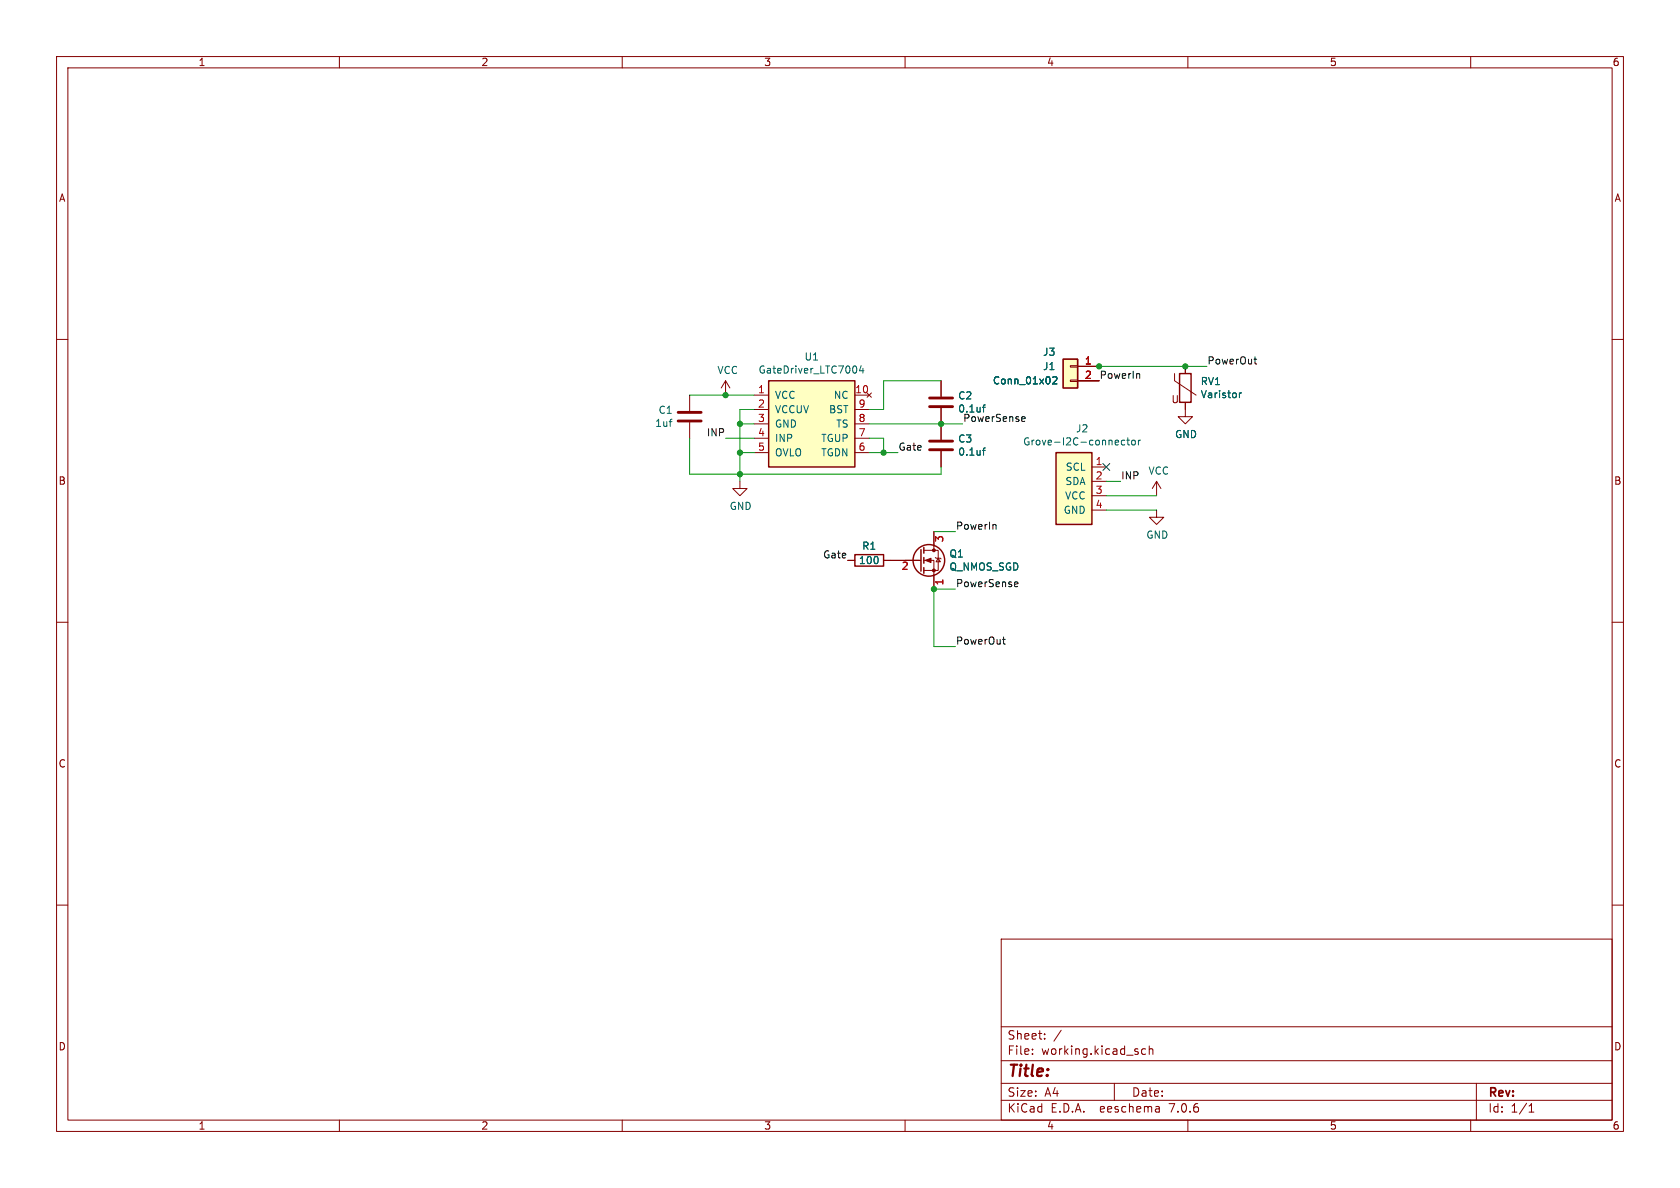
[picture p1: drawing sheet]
(kicad_sch (version 20230121) (generator eeschema)

 (paper "A4")

 (lib_symbols
  (symbol "Connector_Generic:Conn_01x02" (pin_names (offset 1.016) hide) (in_bom yes) (on_board yes)
   (property "Reference" "J" (at 0 2.54 0) (effects (font (size 1.27 1.27))))
   (property "Value" "Conn_01x02" (at 0 -5.08 0) (effects (font (size 1.27 1.27))))
   (property "Footprint" "" (at 0 0 0) (effects (font (size 1.27 1.27)) hide))
   (property "Datasheet" "~" (at 0 0 0) (effects (font (size 1.27 1.27)) hide))
   (symbol "Conn_01x02_1_1"
    (rectangle (start -1.27 -2.413) (end 0 -2.667) (stroke (width 0.1524) (type default)) (fill (type none)))
    (rectangle (start -1.27 0.127) (end 0 -0.127) (stroke (width 0.1524) (type default)) (fill (type none)))
    (rectangle (start -1.27 1.27) (end 1.27 -3.81) (stroke (width 0.254) (type default)) (fill (type background)))
    (pin passive line (at -5.08 0 0) (length 3.81) (name "Pin_1" (effects (font (size 1.27 1.27)))) (number "1" (effects (font (size 1.27 1.27)))))
    (pin passive line (at -5.08 -2.54 0) (length 3.81) (name "Pin_2" (effects (font (size 1.27 1.27)))) (number "2" (effects (font (size 1.27 1.27)))))))
  (symbol "Device:C" (pin_numbers hide) (pin_names (offset 0.254)) (in_bom yes) (on_board yes)
   (property "Reference" "C" (at 0.635 2.54 0) (effects (font (size 1.27 1.27)) (justify left)))
   (property "Value" "C" (at 0.635 -2.54 0) (effects (font (size 1.27 1.27)) (justify left)))
   (property "Footprint" "" (at 0.9652 -3.81 0) (effects (font (size 1.27 1.27)) hide))
   (property "Datasheet" "~" (at 0 0 0) (effects (font (size 1.27 1.27)) hide))
   (symbol "C_0_1"
    (polyline (pts (xy -2.032 -0.762) (xy 2.032 -0.762)) (stroke (width 0.508) (type default)) (fill (type none)))
    (polyline (pts (xy -2.032 0.762) (xy 2.032 0.762)) (stroke (width 0.508) (type default)) (fill (type none))))
   (symbol "C_1_1"
    (pin passive line (at 0 3.81 270) (length 2.794) (name "~" (effects (font (size 1.27 1.27)))) (number "1" (effects (font (size 1.27 1.27)))))
    (pin passive line (at 0 -3.81 90) (length 2.794) (name "~" (effects (font (size 1.27 1.27)))) (number "2" (effects (font (size 1.27 1.27)))))))
  (symbol "Device:Q_NMOS_SGD" (pin_names (offset 0) hide) (in_bom yes) (on_board yes)
   (property "Reference" "Q" (at 5.08 1.27 0) (effects (font (size 1.27 1.27)) (justify left)))
   (property "Value" "Q_NMOS_SGD" (at 5.08 -1.27 0) (effects (font (size 1.27 1.27)) (justify left)))
   (property "Footprint" "" (at 5.08 2.54 0) (effects (font (size 1.27 1.27)) hide))
   (property "Datasheet" "~" (at 0 0 0) (effects (font (size 1.27 1.27)) hide))
   (symbol "Q_NMOS_SGD_0_1"
    (polyline (pts (xy 0.254 0) (xy -2.54 0)) (stroke (width 0) (type default)) (fill (type none)))
    (polyline (pts (xy 0.254 1.905) (xy 0.254 -1.905)) (stroke (width 0.254) (type default)) (fill (type none)))
    (polyline (pts (xy 0.762 -1.27) (xy 0.762 -2.286)) (stroke (width 0.254) (type default)) (fill (type none)))
    (polyline (pts (xy 0.762 0.508) (xy 0.762 -0.508)) (stroke (width 0.254) (type default)) (fill (type none)))
    (polyline (pts (xy 0.762 2.286) (xy 0.762 1.27)) (stroke (width 0.254) (type default)) (fill (type none)))
    (polyline (pts (xy 2.54 2.54) (xy 2.54 1.778)) (stroke (width 0) (type default)) (fill (type none)))
    (polyline (pts (xy 2.54 -2.54) (xy 2.54 0) (xy 0.762 0)) (stroke (width 0) (type default)) (fill (type none)))
    (polyline (pts (xy 0.762 -1.778) (xy 3.302 -1.778) (xy 3.302 1.778) (xy 0.762 1.778)) (stroke (width 0) (type default)) (fill (type none)))
    (polyline (pts (xy 1.016 0) (xy 2.032 0.381) (xy 2.032 -0.381) (xy 1.016 0)) (stroke (width 0) (type default)) (fill (type outline)))
    (polyline (pts (xy 2.794 0.508) (xy 2.921 0.381) (xy 3.683 0.381) (xy 3.81 0.254)) (stroke (width 0) (type default)) (fill (type none)))
    (polyline (pts (xy 3.302 0.381) (xy 2.921 -0.254) (xy 3.683 -0.254) (xy 3.302 0.381)) (stroke (width 0) (type default)) (fill (type none)))
    (circle (center 1.651 0) (radius 2.794) (stroke (width 0.254) (type default)) (fill (type none)))
    (circle (center 2.54 -1.778) (radius 0.254) (stroke (width 0) (type default)) (fill (type outline)))
    (circle (center 2.54 1.778) (radius 0.254) (stroke (width 0) (type default)) (fill (type outline))))
   (symbol "Q_NMOS_SGD_1_1"
    (pin passive line (at 2.54 -5.08 90) (length 2.54) (name "S" (effects (font (size 1.27 1.27)))) (number "1" (effects (font (size 1.27 1.27)))))
    (pin input line (at -5.08 0 0) (length 5.08) (name "G" (effects (font (size 1.27 1.27)))) (number "2" (effects (font (size 1.27 1.27)))))
    (pin passive line (at 2.54 5.08 270) (length 2.54) (name "D" (effects (font (size 1.27 1.27)))) (number "3" (effects (font (size 1.27 1.27)))))))
  (symbol "Device:R" (pin_numbers hide) (pin_names (offset 0)) (in_bom yes) (on_board yes)
   (property "Reference" "R" (at 2.032 0 90) (effects (font (size 1.27 1.27))))
   (property "Value" "R" (at 0 0 90) (effects (font (size 1.27 1.27))))
   (property "Footprint" "" (at -1.778 0 90) (effects (font (size 1.27 1.27)) hide))
   (property "Datasheet" "~" (at 0 0 0) (effects (font (size 1.27 1.27)) hide))
   (symbol "R_0_1"
    (rectangle (start -1.016 -2.54) (end 1.016 2.54) (stroke (width 0.254) (type default)) (fill (type none))))
   (symbol "R_1_1"
    (pin passive line (at 0 3.81 270) (length 1.27) (name "~" (effects (font (size 1.27 1.27)))) (number "1" (effects (font (size 1.27 1.27)))))
    (pin passive line (at 0 -3.81 90) (length 1.27) (name "~" (effects (font (size 1.27 1.27)))) (number "2" (effects (font (size 1.27 1.27)))))))
  (symbol "Device:Varistor" (pin_numbers hide) (pin_names (offset 0)) (in_bom yes) (on_board yes)
   (property "Reference" "RV" (at 3.175 0 90) (effects (font (size 1.27 1.27))))
   (property "Value" "Varistor" (at -3.175 0 90) (effects (font (size 1.27 1.27))))
   (property "Footprint" "" (at -1.778 0 90) (effects (font (size 1.27 1.27)) hide))
   (property "Datasheet" "~" (at 0 0 0) (effects (font (size 1.27 1.27)) hide))
   (property "Sim.Name" "kicad_builtin_varistor" (at 0 0 0) (effects (font (size 1.27 1.27)) hide))
   (property "Sim.Device" "SUBCKT" (at 0 0 0) (effects (font (size 1.27 1.27)) hide))
   (property "Sim.Pins" "1=A 2=B" (at 0 0 0) (effects (font (size 1.27 1.27)) hide))
   (property "Sim.Params" "threshold=1k" (at 0 0 0) (effects (font (size 1.27 1.27)) hide))
   (property "Sim.Library" "${KICAD7_SYMBOL_DIR}/Simulation_SPICE.sp" (at 0 0 0) (effects (font (size 1.27 1.27)) hide))
   (symbol "Varistor_0_0"
    (text "U" (at -1.778 -2.032 0) (effects (font (size 1.27 1.27)))))
   (symbol "Varistor_0_1"
    (rectangle (start -1.016 -2.54) (end 1.016 2.54) (stroke (width 0.254) (type default)) (fill (type none)))
    (polyline (pts (xy -1.905 2.54) (xy -1.905 1.27) (xy 1.905 -1.27)) (stroke (width 0) (type default)) (fill (type none))))
   (symbol "Varistor_1_1"
    (pin passive line (at 0 3.81 270) (length 1.27) (name "~" (effects (font (size 1.27 1.27)))) (number "1" (effects (font (size 1.27 1.27)))))
    (pin passive line (at 0 -3.81 90) (length 1.27) (name "~" (effects (font (size 1.27 1.27)))) (number "2" (effects (font (size 1.27 1.27)))))))
  (symbol "LTC7004-with-MOSFET-rescue:GateDriver_LTC7004-my-kicad-symbols" (pin_names (offset 1.016)) (in_bom yes) (on_board yes)
   (property "Reference" "U" (at 0 -8.89 0) (effects (font (size 1.27 1.27))))
   (property "Value" "my-kicad-symbols_GateDriver_LTC7004" (at 0 8.89 0) (effects (font (size 1.27 1.27))))
   (property "Footprint" "" (at 0 0 0) (effects (font (size 1.27 1.27)) hide))
   (property "Datasheet" "" (at 0 0 0) (effects (font (size 1.27 1.27)) hide))
   (symbol "GateDriver_LTC7004-my-kicad-symbols_0_1"
    (rectangle (start -7.62 7.62) (end 7.62 -7.62) (stroke (width 0.254) (type solid)) (fill (type background))))
   (symbol "GateDriver_LTC7004-my-kicad-symbols_1_1"
    (pin power_in line (at -10.16 5.08 0) (length 2.54) (name "VCC" (effects (font (size 1.27 1.27)))) (number "1" (effects (font (size 1.27 1.27)))))
    (pin no_connect line (at 10.16 5.08 180) (length 2.54) (name "NC" (effects (font (size 1.27 1.27)))) (number "10" (effects (font (size 1.27 1.27)))))
    (pin passive line (at -10.16 0 0) (length 2.54) hide (name "GND" (effects (font (size 1.27 1.27)))) (number "11" (effects (font (size 1.27 1.27)))))
    (pin power_in line (at -10.16 2.54 0) (length 2.54) (name "VCCUV" (effects (font (size 1.27 1.27)))) (number "2" (effects (font (size 1.27 1.27)))))
    (pin power_in line (at -10.16 0 0) (length 2.54) (name "GND" (effects (font (size 1.27 1.27)))) (number "3" (effects (font (size 1.27 1.27)))))
    (pin passive line (at -10.16 -2.54 0) (length 2.54) (name "INP" (effects (font (size 1.27 1.27)))) (number "4" (effects (font (size 1.27 1.27)))))
    (pin passive line (at -10.16 -5.08 0) (length 2.54) (name "OVLO" (effects (font (size 1.27 1.27)))) (number "5" (effects (font (size 1.27 1.27)))))
    (pin passive line (at 10.16 -5.08 180) (length 2.54) (name "TGDN" (effects (font (size 1.27 1.27)))) (number "6" (effects (font (size 1.27 1.27)))))
    (pin passive line (at 10.16 -2.54 180) (length 2.54) (name "TGUP" (effects (font (size 1.27 1.27)))) (number "7" (effects (font (size 1.27 1.27)))))
    (pin passive line (at 10.16 0 180) (length 2.54) (name "TS" (effects (font (size 1.27 1.27)))) (number "8" (effects (font (size 1.27 1.27)))))
    (pin passive line (at 10.16 2.54 180) (length 2.54) (name "BST" (effects (font (size 1.27 1.27)))) (number "9" (effects (font (size 1.27 1.27)))))))
  (symbol "LTC7004-with-MOSFET-rescue:Grove-I2C-connector-my-kicad-symbols" (pin_names (offset 1.016)) (in_bom yes) (on_board yes)
   (property "Reference" "J" (at 1.27 -7.62 0) (effects (font (size 1.27 1.27))))
   (property "Value" "my-kicad-symbols_Grove-I2C-connector" (at 1.27 7.62 0) (effects (font (size 1.27 1.27))))
   (property "Footprint" "" (at 0 0 0) (effects (font (size 1.27 1.27)) hide))
   (property "Datasheet" "" (at 0 0 0) (effects (font (size 1.27 1.27)) hide))
   (symbol "Grove-I2C-connector-my-kicad-symbols_0_1"
    (rectangle (start -2.54 6.35) (end 3.81 -6.35) (stroke (width 0.254) (type solid)) (fill (type background))))
   (symbol "Grove-I2C-connector-my-kicad-symbols_1_1"
    (pin input line (at 6.35 3.81 180) (length 2.54) (name "SCL" (effects (font (size 1.27 1.27)))) (number "1" (effects (font (size 1.27 1.27)))))
    (pin input line (at 6.35 1.27 180) (length 2.54) (name "SDA" (effects (font (size 1.27 1.27)))) (number "2" (effects (font (size 1.27 1.27)))))
    (pin power_in line (at 6.35 -1.27 180) (length 2.54) (name "VCC" (effects (font (size 1.27 1.27)))) (number "3" (effects (font (size 1.27 1.27)))))
    (pin power_in line (at 6.35 -3.81 180) (length 2.54) (name "GND" (effects (font (size 1.27 1.27)))) (number "4" (effects (font (size 1.27 1.27)))))))
  (symbol "power:GND" (power) (pin_names (offset 0)) (in_bom yes) (on_board yes)
   (property "Reference" "#PWR" (at 0 -6.35 0) (effects (font (size 1.27 1.27)) hide))
   (property "Value" "GND" (at 0 -3.81 0) (effects (font (size 1.27 1.27))))
   (property "Footprint" "" (at 0 0 0) (effects (font (size 1.27 1.27)) hide))
   (property "Datasheet" "" (at 0 0 0) (effects (font (size 1.27 1.27)) hide))
   (symbol "GND_0_1"
    (polyline (pts (xy 0 0) (xy 0 -1.27) (xy 1.27 -1.27) (xy 0 -2.54) (xy -1.27 -1.27) (xy 0 -1.27)) (stroke (width 0) (type default)) (fill (type none))))
   (symbol "GND_1_1"
    (pin power_in line (at 0 0 270) (length 0) hide (name "GND" (effects (font (size 1.27 1.27)))) (number "1" (effects (font (size 1.27 1.27)))))))
  (symbol "power:VCC" (power) (pin_names (offset 0)) (in_bom yes) (on_board yes)
   (property "Reference" "#PWR" (at 0 -3.81 0) (effects (font (size 1.27 1.27)) hide))
   (property "Value" "VCC" (at 0 3.81 0) (effects (font (size 1.27 1.27))))
   (property "Footprint" "" (at 0 0 0) (effects (font (size 1.27 1.27)) hide))
   (property "Datasheet" "" (at 0 0 0) (effects (font (size 1.27 1.27)) hide))
   (symbol "VCC_0_1"
    (polyline (pts (xy -0.762 1.27) (xy 0 2.54)) (stroke (width 0) (type default)) (fill (type none)))
    (polyline (pts (xy 0 0) (xy 0 2.54)) (stroke (width 0) (type default)) (fill (type none)))
    (polyline (pts (xy 0 2.54) (xy 0.762 1.27)) (stroke (width 0) (type default)) (fill (type none))))
   (symbol "VCC_1_1"
    (pin power_in line (at 0 0 90) (length 0) hide (name "VCC" (effects (font (size 1.27 1.27)))) (number "1" (effects (font (size 1.27 1.27))))))))

 (junction (at 165.1 104.14) (diameter 0) (color 0 0 0 0))
 (junction (at 209.55 64.77) (diameter 0) (color 0 0 0 0))
 (junction (at 130.81 74.93) (diameter 0) (color 0 0 0 0))
 (junction (at 128.27 69.85) (diameter 0) (color 0 0 0 0))
 (junction (at 130.81 80.01) (diameter 0) (color 0 0 0 0))
 (junction (at 130.81 83.82) (diameter 0) (color 0 0 0 0))
 (junction (at 156.21 80.01) (diameter 0) (color 0 0 0 0))
 (junction (at 194.31 64.77) (diameter 0) (color 0 0 0 0))
 (junction (at 166.37 74.93) (diameter 0) (color 0 0 0 0))

 (no_connect (at 195.58 82.55))

 (wire (pts (xy 156.21 77.47) (xy 156.21 80.01)) (stroke (width 0) (type default)))
 (wire (pts (xy 130.81 80.01) (xy 130.81 83.82)) (stroke (width 0) (type default)))
 (wire (pts (xy 156.21 80.01) (xy 153.67 80.01)) (stroke (width 0) (type default)))
 (wire (pts (xy 204.47 90.17) (xy 195.58 90.17)) (stroke (width 0) (type default)))
 (wire (pts (xy 130.81 83.82) (xy 166.37 83.82)) (stroke (width 0) (type default)))
 (wire (pts (xy 156.21 72.39) (xy 156.21 67.31)) (stroke (width 0) (type default)))
 (wire (pts (xy 153.67 77.47) (xy 156.21 77.47)) (stroke (width 0) (type default)))
 (wire (pts (xy 166.37 74.93) (xy 170.18 74.93)) (stroke (width 0) (type default)))
 (wire (pts (xy 168.91 104.14) (xy 165.1 104.14)) (stroke (width 0) (type default)))
 (wire (pts (xy 121.92 83.82) (xy 130.81 83.82)) (stroke (width 0) (type default)))
 (wire (pts (xy 128.27 69.85) (xy 121.92 69.85)) (stroke (width 0) (type default)))
 (wire (pts (xy 130.81 74.93) (xy 133.35 74.93)) (stroke (width 0) (type default)))
 (wire (pts (xy 133.35 80.01) (xy 130.81 80.01)) (stroke (width 0) (type default)))
 (wire (pts (xy 130.81 72.39) (xy 133.35 72.39)) (stroke (width 0) (type default)))
 (wire (pts (xy 195.58 87.63) (xy 204.47 87.63)) (stroke (width 0) (type default)))
 (wire (pts (xy 121.92 77.47) (xy 121.92 83.82)) (stroke (width 0) (type default)))
 (wire (pts (xy 128.27 77.47) (xy 133.35 77.47)) (stroke (width 0) (type default)))
 (wire (pts (xy 130.81 83.82) (xy 130.81 85.09)) (stroke (width 0) (type default)))
 (wire (pts (xy 153.67 72.39) (xy 156.21 72.39)) (stroke (width 0) (type default)))
 (wire (pts (xy 165.1 114.3) (xy 165.1 104.14)) (stroke (width 0) (type default)))
 (wire (pts (xy 198.12 85.09) (xy 195.58 85.09)) (stroke (width 0) (type default)))
 (wire (pts (xy 166.37 83.82) (xy 166.37 82.55)) (stroke (width 0) (type default)))
 (wire (pts (xy 213.36 64.77) (xy 209.55 64.77)) (stroke (width 0) (type default)))
 (wire (pts (xy 130.81 74.93) (xy 130.81 72.39)) (stroke (width 0) (type default)))
 (wire (pts (xy 168.91 93.98) (xy 165.1 93.98)) (stroke (width 0) (type default)))
 (wire (pts (xy 128.27 69.85) (xy 133.35 69.85)) (stroke (width 0) (type default)))
 (wire (pts (xy 168.91 114.3) (xy 165.1 114.3)) (stroke (width 0) (type default)))
 (wire (pts (xy 156.21 80.01) (xy 158.75 80.01)) (stroke (width 0) (type default)))
 (wire (pts (xy 153.67 74.93) (xy 166.37 74.93)) (stroke (width 0) (type default)))
 (wire (pts (xy 130.81 80.01) (xy 130.81 74.93)) (stroke (width 0) (type default)))
 (wire (pts (xy 209.55 64.77) (xy 194.31 64.77)) (stroke (width 0) (type default)))
 (wire (pts (xy 156.21 67.31) (xy 166.37 67.31)) (stroke (width 0) (type default)))

 (label "PowerOut" (at 213.36 64.77 0) (effects (font (size 1.27 1.27)) (justify left bottom)))
 (label "PowerIn" (at 168.91 93.98 0) (effects (font (size 1.27 1.27)) (justify left bottom)))
 (label "PowerIn" (at 194.31 67.31 0) (effects (font (size 1.27 1.27)) (justify left bottom)))
 (label "Gate" (at 158.75 80.01 0) (effects (font (size 1.27 1.27)) (justify left bottom)))
 (label "INP" (at 198.12 85.09 0) (effects (font (size 1.27 1.27)) (justify left bottom)))
 (label "INP" (at 128.27 77.47 180) (effects (font (size 1.27 1.27)) (justify right bottom)))
 (label "PowerSense" (at 168.91 104.14 0) (effects (font (size 1.27 1.27)) (justify left bottom)))
 (label "Gate" (at 149.86 99.06 180) (effects (font (size 1.27 1.27)) (justify right bottom)))
 (label "PowerOut" (at 168.91 114.3 0) (effects (font (size 1.27 1.27)) (justify left bottom)))
 (label "PowerSense" (at 170.18 74.93 0) (effects (font (size 1.27 1.27)) (justify left bottom)))

 (symbol (lib_id "LTC7004-with-MOSFET-rescue:GateDriver_LTC7004-my-kicad-symbols") (at 143.51 74.93 0) (unit 1) (in_bom yes) (on_board yes) (dnp no)
  (property "Reference" "U1" (at 143.51 63.0682 0) (effects (font (size 1.27 1.27))))
  (property "Value" "GateDriver_LTC7004" (at 143.51 65.3796 0) (effects (font (size 1.27 1.27))))
  (property "Footprint" "my-kicad-footprints:GateDriver_LTC7004" (at 143.51 74.93 0) (effects (font (size 1.27 1.27)) hide))
  (property "Datasheet" "" (at 143.51 74.93 0) (effects (font (size 1.27 1.27)) hide)) (pin "1") (pin "10") (pin "11") (pin "2") (pin "3") (pin "4") (pin "5") (pin "6") (pin "7") (pin "8") (pin "9"))

 (symbol (lib_id "power:GND") (at 130.81 85.09 0) (unit 1) (in_bom yes) (on_board yes) (dnp no)
  (property "Reference" "#PWR0101" (at 130.81 91.44 0) (effects (font (size 1.27 1.27)) hide))
  (property "Value" "GND" (at 130.937 89.4842 0) (effects (font (size 1.27 1.27))))
  (property "Footprint" "" (at 130.81 85.09 0) (effects (font (size 1.27 1.27)) hide))
  (property "Datasheet" "" (at 130.81 85.09 0) (effects (font (size 1.27 1.27)) hide)) (pin "1"))

 (symbol (lib_id "power:VCC") (at 128.27 69.85 0) (unit 1) (in_bom yes) (on_board yes) (dnp no)
  (property "Reference" "#PWR0102" (at 128.27 73.66 0) (effects (font (size 1.27 1.27)) hide))
  (property "Value" "VCC" (at 128.651 65.4558 0) (effects (font (size 1.27 1.27))))
  (property "Footprint" "" (at 128.27 69.85 0) (effects (font (size 1.27 1.27)) hide))
  (property "Datasheet" "" (at 128.27 69.85 0) (effects (font (size 1.27 1.27)) hide)) (pin "1"))

 (symbol (lib_id "Device:C") (at 166.37 71.12 0) (unit 1) (in_bom yes) (on_board yes) (dnp no)
  (property "Reference" "C2" (at 169.291 69.9516 0) (effects (font (size 1.27 1.27)) (justify left)))
  (property "Value" "0.1uf" (at 169.291 72.263 0) (effects (font (size 1.27 1.27)) (justify left)))
  (property "Footprint" "Capacitor_SMD:C_0603_1608Metric" (at 167.3352 74.93 0) (effects (font (size 1.27 1.27)) hide))
  (property "Datasheet" "~" (at 166.37 71.12 0) (effects (font (size 1.27 1.27)) hide)) (pin "1") (pin "2"))

 (symbol (lib_id "Connector_Generic:Conn_01x02") (at 189.23 64.77 0) (mirror y) (unit 1) (in_bom yes) (on_board yes) (dnp no)
  (property "Reference" "J1" (at 186.69 64.77 0) (effects (font (size 1.27 1.27)) (justify left)))
  (property "Value" "Conn_01x02" (at 187.198 67.2846 0) (effects (font (size 1.27 1.27)) (justify left)))
  (property "Footprint" "my-kicad-footprints:Terminal_9.52mm_1x02_1714971" (at 189.23 64.77 0) (effects (font (size 1.27 1.27)) hide))
  (property "Datasheet" "~" (at 189.23 64.77 0) (effects (font (size 1.27 1.27)) hide)) (pin "1") (pin "2"))

 (symbol (lib_id "LTC7004-with-MOSFET-rescue:Grove-I2C-connector-my-kicad-symbols") (at 189.23 86.36 0) (unit 1) (in_bom yes) (on_board yes) (dnp no)
  (property "Reference" "J2" (at 191.3128 75.7682 0) (effects (font (size 1.27 1.27))))
  (property "Value" "Grove-I2C-connector" (at 191.3128 78.0796 0) (effects (font (size 1.27 1.27))))
  (property "Footprint" "Connector:NS-Tech_Grove_1x04_P2mm_Vertical" (at 189.23 86.36 0) (effects (font (size 1.27 1.27)) hide))
  (property "Datasheet" "" (at 189.23 86.36 0) (effects (font (size 1.27 1.27)) hide)) (pin "1") (pin "2") (pin "3") (pin "4"))

 (symbol (lib_id "power:VCC") (at 204.47 87.63 0) (unit 1) (in_bom yes) (on_board yes) (dnp no)
  (property "Reference" "#PWR0103" (at 204.47 91.44 0) (effects (font (size 1.27 1.27)) hide))
  (property "Value" "VCC" (at 204.851 83.2358 0) (effects (font (size 1.27 1.27))))
  (property "Footprint" "" (at 204.47 87.63 0) (effects (font (size 1.27 1.27)) hide))
  (property "Datasheet" "" (at 204.47 87.63 0) (effects (font (size 1.27 1.27)) hide)) (pin "1"))

 (symbol (lib_id "power:GND") (at 204.47 90.17 0) (unit 1) (in_bom yes) (on_board yes) (dnp no)
  (property "Reference" "#PWR0104" (at 204.47 96.52 0) (effects (font (size 1.27 1.27)) hide))
  (property "Value" "GND" (at 204.597 94.5642 0) (effects (font (size 1.27 1.27))))
  (property "Footprint" "" (at 204.47 90.17 0) (effects (font (size 1.27 1.27)) hide))
  (property "Datasheet" "" (at 204.47 90.17 0) (effects (font (size 1.27 1.27)) hide)) (pin "1"))

 (symbol (lib_id "Device:C") (at 121.92 73.66 0) (mirror x) (unit 1) (in_bom yes) (on_board yes) (dnp no)
  (property "Reference" "C1" (at 119.0244 72.4916 0) (effects (font (size 1.27 1.27)) (justify right)))
  (property "Value" "1uf" (at 119.0244 74.803 0) (effects (font (size 1.27 1.27)) (justify right)))
  (property "Footprint" "Capacitor_SMD:C_0603_1608Metric" (at 122.8852 69.85 0) (effects (font (size 1.27 1.27)) hide))
  (property "Datasheet" "~" (at 121.92 73.66 0) (effects (font (size 1.27 1.27)) hide)) (pin "1") (pin "2"))

 (symbol (lib_id "Device:Q_NMOS_SGD") (at 162.56 99.06 0) (unit 1) (in_bom yes) (on_board yes) (dnp no)
  (property "Reference" "Q1" (at 167.7416 97.8916 0) (effects (font (size 1.27 1.27)) (justify left)))
  (property "Value" "Q_NMOS_SGD" (at 167.7416 100.203 0) (effects (font (size 1.27 1.27)) (justify left)))
  (property "Footprint" "my-kicad-footprints:DFN5" (at 167.64 96.52 0) (effects (font (size 1.27 1.27)) hide))
  (property "Datasheet" "~" (at 162.56 99.06 0) (effects (font (size 1.27 1.27)) hide)) (pin "1") (pin "2") (pin "3"))

 (symbol (lib_id "Connector_Generic:Conn_01x02") (at 189.23 64.77 0) (mirror y) (unit 1) (in_bom yes) (on_board yes) (dnp no)
  (property "Reference" "J3" (at 186.69 62.23 0) (effects (font (size 1.27 1.27)) (justify left)))
  (property "Value" "Conn_01x02" (at 187.198 67.2846 0) (effects (font (size 1.27 1.27)) (justify left)))
  (property "Footprint" "TerminalBlock_Phoenix:TerminalBlock_Phoenix_MKDS-1,5-2-5.08_1x02_P5.08mm_Horizontal" (at 189.23 64.77 0) (effects (font (size 1.27 1.27)) hide))
  (property "Datasheet" "~" (at 189.23 64.77 0) (effects (font (size 1.27 1.27)) hide)) (pin "1") (pin "2"))

 (symbol (lib_id "Device:C") (at 166.37 78.74 0) (unit 1) (in_bom yes) (on_board yes) (dnp no)
  (property "Reference" "C3" (at 169.291 77.5716 0) (effects (font (size 1.27 1.27)) (justify left)))
  (property "Value" "0.1uf" (at 169.291 79.883 0) (effects (font (size 1.27 1.27)) (justify left)))
  (property "Footprint" "Capacitor_SMD:C_0603_1608Metric" (at 167.3352 82.55 0) (effects (font (size 1.27 1.27)) hide))
  (property "Datasheet" "~" (at 166.37 78.74 0) (effects (font (size 1.27 1.27)) hide)) (pin "1") (pin "2"))

 (symbol (lib_id "Device:R") (at 153.67 99.06 270) (unit 1) (in_bom yes) (on_board yes) (dnp no)
  (property "Reference" "R1" (at 153.67 96.52 90) (effects (font (size 1.27 1.27))))
  (property "Value" "100" (at 153.67 99.06 90) (effects (font (size 1.27 1.27))))
  (property "Footprint" "Resistor_SMD:R_0603_1608Metric" (at 153.67 97.282 90) (effects (font (size 1.27 1.27)) hide))
  (property "Datasheet" "~" (at 153.67 99.06 0) (effects (font (size 1.27 1.27)) hide)) (pin "1") (pin "2"))

 (symbol (lib_id "Device:Varistor") (at 209.55 68.58 0) (unit 1) (in_bom yes) (on_board yes) (dnp no)
  (property "Reference" "RV1" (at 212.1662 67.4116 0) (effects (font (size 1.27 1.27)) (justify left)))
  (property "Value" "Varistor" (at 212.1662 69.723 0) (effects (font (size 1.27 1.27)) (justify left)))
  (property "Footprint" "Resistor_SMD:R_1206_3216Metric" (at 207.772 68.58 90) (effects (font (size 1.27 1.27)) hide))
  (property "Datasheet" "~" (at 209.55 68.58 0) (effects (font (size 1.27 1.27)) hide)) (pin "1") (pin "2"))

 (symbol (lib_id "power:GND") (at 209.55 72.39 0) (unit 1) (in_bom yes) (on_board yes) (dnp no)
  (property "Reference" "#PWR0105" (at 209.55 78.74 0) (effects (font (size 1.27 1.27)) hide))
  (property "Value" "GND" (at 209.677 76.7842 0) (effects (font (size 1.27 1.27))))
  (property "Footprint" "" (at 209.55 72.39 0) (effects (font (size 1.27 1.27)) hide))
  (property "Datasheet" "" (at 209.55 72.39 0) (effects (font (size 1.27 1.27)) hide)) (pin "1"))

 (sheet_instances (path "" (page "1"))))
